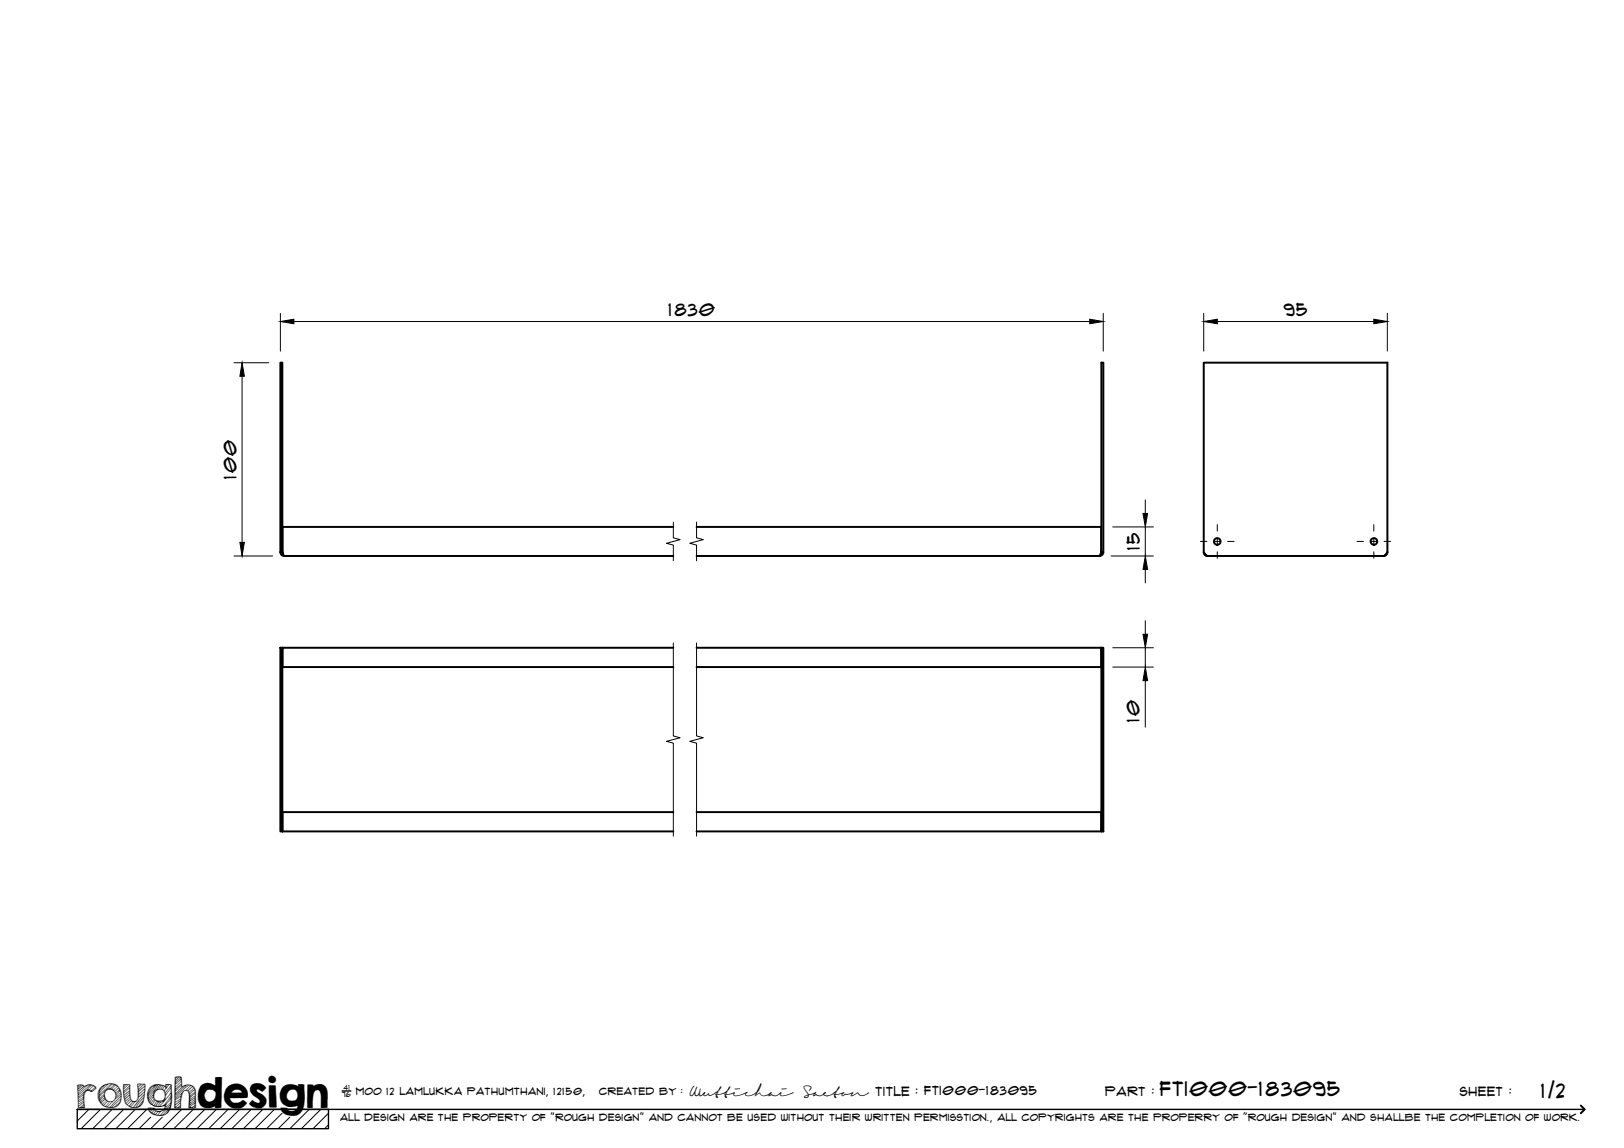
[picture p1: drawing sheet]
<svg xmlns="http://www.w3.org/2000/svg" width="420mm" height="297mm" viewBox="0 0 420 297" stroke-linecap="round" stroke-linejoin="round" font-family="sans-serif">
<!-- layer: Visible -->
<g fill="none" stroke="#000" stroke-width=".51">
<path d="M174.2 136.3h-101.1v6.6l.4 1h100.7M180.2 136.3h104.7v6.6M72.5 142.9l.2 .6 .8 .4M72.5 142.9h.5l.2 .3M72.5 142.9v-49.1h.5v49.1M180.2 143.9h104.3M284.9 142.9l-.4 1 .6-.2 .4-.8h-.6l-.1 .3M284.9 142.9v-49.1h.6v49.1M311.4 142.9l.6 .7 .4 .3-.7-.4zM311.4 142.9v-49.1h47.5v49.1M312.4 143.9h45.5M357.9 143.9l.5-.3 .5-.7-.1 .6z"/>
<path d="M72.5 167.6h.5v47.5h-.5zM73 167.6l.1 .3M174.2 167.6h-101.1v5h101.1M180.2 167.6h104.7M284.9 167.6v5h-104.7M284.9 167.6v.3M284.9 167.6h.6v47.5h-.6zM73.1 214.8l-.1 .3M174.2 210.1h-101.1v5h101.1M180.2 210.1h104.7v5h-104.7M284.9 214.8v.3"/>
<circle cx="314.9" cy="140.1" r=".86"/>
<circle cx="355.5" cy="140.1" r=".86"/>
</g>
<!-- layer: TitleBlock -->
<path d="M20 287h65v5h-65zM20 287h390M88.5 282.3h2.3" fill="none" stroke="#000" stroke-width=".36"/>
<path d="M409 286.1l1 .9-1 1" fill="none" stroke="#000" stroke-width=".51"/>
<g fill="none" stroke="#000" stroke-width=".26">
<path d="M23 287l-3 3.1M26 287l-5 5M29 287l-5 5M32 287l-5 5M35 287l-5 5M38 287l-5 5M39 289.1l-3 2.9M42 289.1l-3 2.9M47 287l-5 5M50 287l-5 5M53 287l-5 5M56 287l-5 5"/>
<path d="M59 287l-5 5M62 287l-5 5M65 287l-5 5M68 287l-5 5M71 287l-5 5M73 288l-4 4M75 289.1l-3 2.9M80 287l-5 5M83 287l-5 5M85 288l-4 4M85 291l-1 1"/>
</g>
<!-- layer: Smart Centers -->
<path d="M314.9 135.7v1.7M314.9 139.2v1.8M355.4 135.7v1.7M355.4 139.2v1.8M310.6 140.1h1.7M314 140.1h1.8M314.9 142.8v1.6M317.6 140.1h1.7M351.1 140.1h1.6M354.5 140.1h1.8M355.4 142.8v1.6M358.1 140.1h1.7" fill="none" stroke="#000" stroke-width=".26"/>
<!-- layer: Break Lines -->
<path d="M174.2 135.1v4.1l1.8 .4-3.6 1 1.8 .4v4.1M180.2 135.1v4.1l1.7 .4-3.4 1 1.7 .4v4.1M174.2 166.4v24l1.8 .5-3.6 .9 1.8 .5v24.1M180.2 166.4v24l1.7 .5-3.4 .9 1.7 .5v24.1" fill="none" stroke="#000" stroke-width=".26"/>
<!-- layer: FD_Dimensions -->
<g fill="none" stroke="#000" stroke-width=".26">
<path d="M60.5 93.9h9M62.6 97.4v42.9M72.5 81.1v9.8M76 83.2h205.9M285.4 81.1v9.8M311.4 81.1v9.8M314.9 83.2h40.5M358.9 81.1v9.8M287.9 136.3h10.5M296.3 129.4v3.4M296.3 136.3v7.6M60.5 143.9h10"/>
<path d="M287.4 143.9h11M296.3 147.3v3.5M287.9 167.6h10.5M287.9 172.6h10.5M296.3 160.6v3.5M296.3 167.6v5M296.3 176.1v12.1"/>
</g>
<path d="M62.6 93.9l.6 3.5h-1.1zM72.5 83.2l3.5-.6v1.2zM281.9 82.6l3.5 .6-3.5 .6zM311.4 83.2l3.5-.6v1.2zM355.4 82.6l3.5 .6-3.5 .6zM295.7 132.8h1.2l-.6 3.5zM62.1 140.3h1.1l-.6 3.6zM296.3 143.9l.6 3.4h-1.2zM295.7 164.1h1.2l-.6 3.5zM296.3 172.6l.6 3.5h-1.2z" fill="#000" stroke="#000" stroke-width=".26"/>
<text font-size="9.7" x="19.9" y="286.8">roughdesign</text>
<g font-size="5.3">
<text x="300.1" y="283.6">FTI000-183095</text>
<text x="398.7" y="284">1/2</text>
</g>
<g font-size="4.6">
<text x="173" y="81.7">1830</text>
<text x="332.2" y="81.7">95</text>
<text x="61.2" y="123.9" transform="rotate(-90 61.2 123.9)">100</text>
<text x="294.9" y="142.3" transform="rotate(-90 294.9 142.3)">15</text>
<text x="294.9" y="186.8" transform="rotate(-90 294.9 186.8)">10</text>
</g>
<g font-size="3.4">
<text x="178.3" y="283.5">Wuttichai</text>
<text x="208.1" y="283.5">Saeton title : FTI000-183095</text>
</g>
<g font-size="3.3">
<text x="286" y="283.5">Part :</text>
<text x="377.7" y="283.5">sheet :</text>
</g>
<g font-size="2.7">
<text x="92.1" y="283.3">moo 12 Lamlukka pathumthani, 12150,</text>
<text x="155" y="283.3">created by :</text>
</g>
<text font-size="2.6" x="88" y="290.1">all design are the property of &quot;rough design&quot; and cannot be used without their written permisstion., all copyrights are the properry of &quot;rough design&quot; and shallbe the completion of work.</text>
<g font-size="1.9">
<text x="88.5" y="283.9">76</text>
<text x="88.9" y="282.1">41</text>
</g>
</svg>
